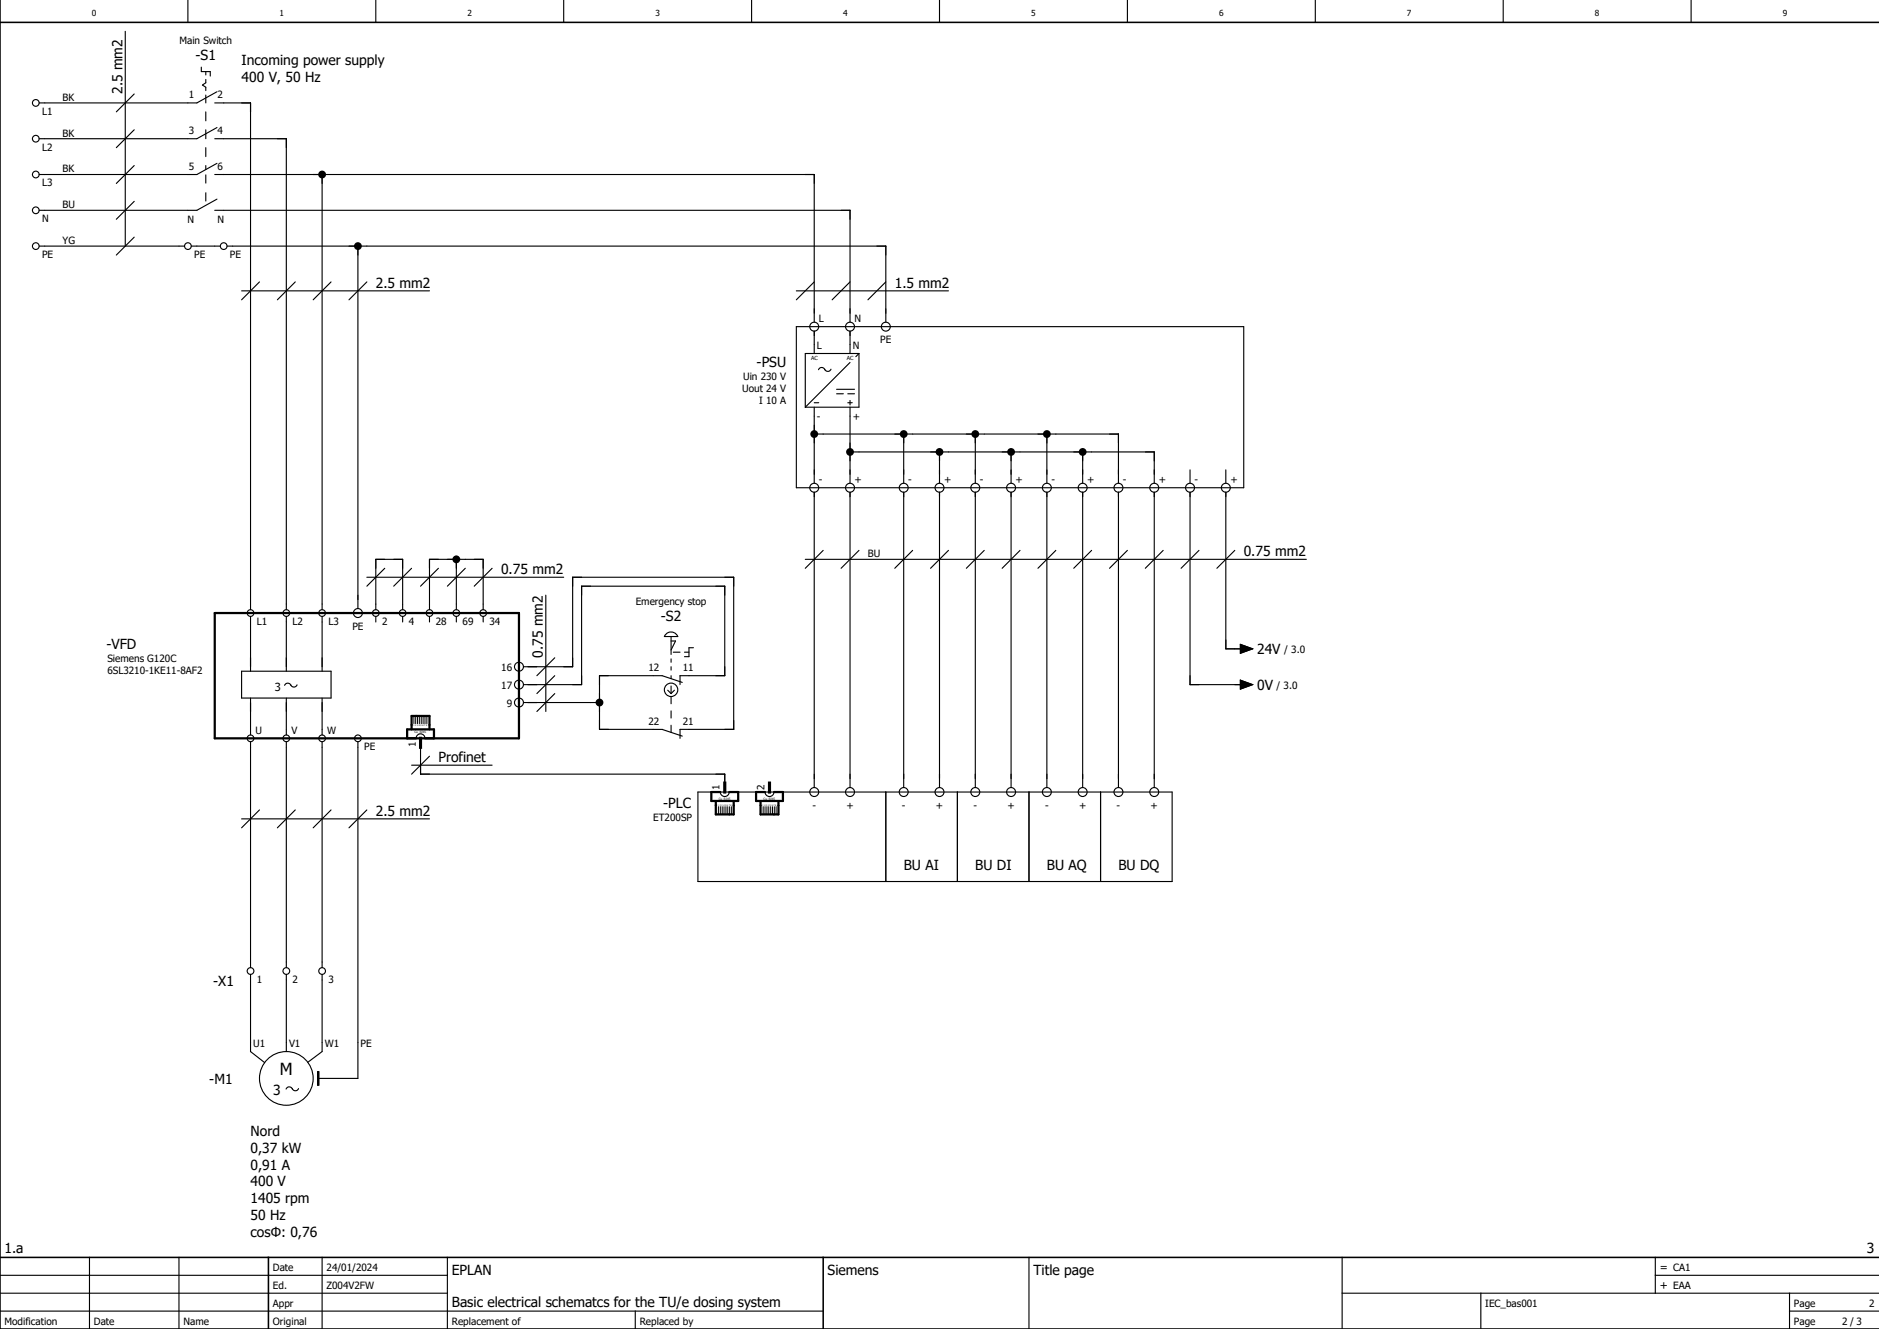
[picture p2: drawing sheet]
<svg xmlns="http://www.w3.org/2000/svg" width="420mm" height="297mm" viewBox="0 0 420 297" stroke-linecap="round" stroke-linejoin="round" font-family="sans-serif">
<g fill="none" stroke="#000" stroke-width=".25">
<path d="M28 7v48M42 0v5M45 15v1h2v1M46 16v.8M46 17.8v.7l-.7 .5 .7 .5v.8M84 0v5M126 0v5M168 0v5M210 0v5M252 0v5M294 0v5M336 0v5"/>
<path d="M378 0v5M30 37l-4 4M30 29l-4 4M30 21l-4 4M46 21.2v1.8M46 25v2M46 29v2M46 33v2M46 37v.9M48 23h8v113.3M48 31h16v105.3M48 39h134v33"/>
<path d="M48.5 20.5l-4.5 2.5h-35.2M48.5 28.5l-4.5 2.5h-35.2M48.5 36.5l-4.5 2.5h-35.2M72 39v97.3M8.8 55h32.4M30 45l-4 4M30 53l-4 4M42.7 55h6.5M48 47h142v25M48.5 44.5l-4.5 2.5h-35.2M50.7 55h147.3v17M80 55v81"/>
<path d="M54 65h42M58 63l-4 4M66 63l-4 4M74 63l-4 4M82 63l-4 4M178 65h34M178 73h100v36h-100zM182 74v5M182 63l-4 4M190 74v5M190 63l-4 4M192 79l-.7 .7"/>
<path d="M192 79v12h-12M192 79h-12v12M198 63l-4 4M182 91v17M182 97h68v11M182 90h1M183 82.6l.1-.2a.75 .75 0 0 1 1.3 .2M184.3 82.5a.75 .75 0 0 0 .7 .5 .75 .75 0 0 0 .7-.5M187 88h1.5M187 87h4M189.5 88h1.5M189.5 90h1"/>
<path d="M190 89.5v1M190 91v17M190 81l-10 10M202 97v11M218 97v11M234 97v11M182 110v66M190 110v66M190 101h68v7M202 110v66M210 101v7M210 110v66"/>
<path d="M218 110v66M226 101v7M226 110v66M234 110v66M242 101v7M242 110v66M250 110v66M258 110v66M266 110v43h12M266 105v3M274 110v35h4M274 105v3"/>
<path d="M56 137.8v12.2M64 137.8v12.2M72 137.8v12.2M82 129h44M84 136.3v-11.3h6v11.3M84 137.8v1.2M86 127l-4 4M90 137.8v1.2M92 127l-4 4M96 136.3v-11.3h12v11.3M96 137.8v1.2M98 127l-4 4"/>
<path d="M102 125v11.3M102 137.8v1.2M104 127l-4 4M108 137.8v1.2M110 127l-4 4M122 133v26M180 125h112M184 123l-4 4M192 123l-4 4M204 123l-4 4M212 123l-4 4M220 123l-4 4"/>
<path d="M228 123l-4 4M236 123l-4 4M244 123l-4 4M252 123l-4 4M260 123l-4 4M268 123l-4 4M276 123l-4 4M54 150h20v6h-20zM56 156v8.3M63.6 153.2l.1-.2a.75 .75 0 0 1 1.3 .2M64 156v8.3M65 153a.75 .75 0 0 0 .7 .5 .75 .75 0 0 0 .7-.5"/>
<path d="M72 156v8.3M117 153h13v-22h32v20h-10v2M117 157h17M117 149h11v-20h36v34h-12v2M124 147l-4 4M124 151l-4 4M124 155l-4 4M148.9 141.7a1.61 1.61 0 0 1 2.6 .6h-3zM149.3 154.2l.7 .8M150 143.3h1l-1 1.9M150 142.3v4M150 147.3v.7"/>
<path d="M150 149v.7M150 151v.7M150 153.3v1.7M150 155.7v1.6M150 158.9v1.6M150.5 145.8h1.5M150.8 154.2l-.8 .8M152.5 152.5l-4.5-1.5h-14v12h14l4.5 1.5M153 145.8h1M155 144.8h-1v1.9h-1M277.3 144l2.7 1-2.7 1zM277.3 152l2.7 1-2.7 1z"/>
<path d="M56 165.8v50.4M64 165.8v50.4M72 165.8v50.4M80 165.8v75.2h-9M92 171h18M93 165a1 1 0 0 1 1-1 1 1 0 0 1 1 1M94 167v6h68v2M96 169l-4 4M150 162.1v1.6M156 177h106v20h-106zM161 177a1 1 0 0 0 1 1 1 1 0 0 0 1-1M171 177a1 1 0 0 0 1 1 1 1 0 0 0 1-1"/>
<path d="M198 177v20M214 177v20M230 177v20M246 177v20M54 183h42M58 181l-4 4M66 181l-4 4M74 181l-4 4M82 181l-4 4M56 217.7v17.3l3.2 2.5M64 217.7v17.3M72 217.7v17.3l-3.2 2.4"/>
<path d="M71 239.5h.3v3h-.3zM63.9 243.4l.1-.2a.75 .75 0 0 1 1.4 .2M65.3 243.3a.75 .75 0 0 0 .7 .5 .75 .75 0 0 0 .7-.5M0 293h184M0 289h100M0 285h100M20 281v16M40 281v16M72 281v16M100 281v16M142 293v4M230 281v16"/>
<path d="M300 289h120M300 281v16M331 289v8M370 285h50M370 281v8M400 293h20M400 289v8"/>
<circle cx="8" cy="39" r=".75"/>
<circle cx="8" cy="31" r=".75"/>
<circle cx="8" cy="23" r=".75"/>
<circle cx="8" cy="47" r=".75"/>
<circle cx="8" cy="55" r=".75"/>
<circle cx="42" cy="55" r=".75"/>
<circle cx="50" cy="55" r=".75"/>
<circle cx="182" cy="73" r="1"/>
<circle cx="190" cy="73" r="1"/>
<circle cx="198" cy="73" r="1"/>
<circle cx="182" cy="109" r="1"/>
<circle cx="190" cy="109" r="1"/>
<circle cx="202" cy="109" r="1"/>
<circle cx="210" cy="109" r="1"/>
<circle cx="218" cy="109" r="1"/>
<circle cx="226" cy="109" r="1"/>
<circle cx="234" cy="109" r="1"/>
<circle cx="242" cy="109" r="1"/>
<circle cx="250" cy="109" r="1"/>
<circle cx="258" cy="109" r="1"/>
<circle cx="266" cy="109" r="1"/>
<circle cx="274" cy="109" r="1"/>
<circle cx="56" cy="137" r=".75"/>
<circle cx="64" cy="137" r=".75"/>
<circle cx="72" cy="137" r=".75"/>
<circle cx="80" cy="137" r="1"/>
<circle cx="84" cy="137" r=".75"/>
<circle cx="90" cy="137" r=".75"/>
<circle cx="96" cy="137" r=".75"/>
<circle cx="102" cy="137" r=".75"/>
<circle cx="108" cy="137" r=".75"/>
<circle cx="116" cy="153" r="1"/>
<circle cx="116" cy="157" r="1"/>
<circle cx="116" cy="149" r="1"/>
<circle cx="150" cy="154.2" r="1.5"/>
<circle cx="56" cy="165" r=".75"/>
<circle cx="64" cy="165" r=".75"/>
<circle cx="72" cy="165" r=".75"/>
<circle cx="80" cy="165" r=".75"/>
<circle cx="182" cy="177" r="1"/>
<circle cx="190" cy="177" r="1"/>
<circle cx="202" cy="177" r="1"/>
<circle cx="210" cy="177" r="1"/>
<circle cx="218" cy="177" r="1"/>
<circle cx="226" cy="177" r="1"/>
<circle cx="234" cy="177" r="1"/>
<circle cx="242" cy="177" r="1"/>
<circle cx="250" cy="177" r="1"/>
<circle cx="258" cy="177" r="1"/>
<circle cx="56" cy="217" r=".75"/>
<circle cx="64" cy="217" r=".75"/>
<circle cx="72" cy="217" r=".75"/>
<circle cx="64" cy="241" r="6"/>
</g>
<path d="M0 5h420M0 0v297h420M0 281h420M60 281v16M184 281v16" fill="none" stroke="#000" stroke-width=".35"/>
<path d="M48 137h68v28h-68zM91 165v-2h6v2M92 163v-3h4v3M160 179v3h4v-3M161 177h-2v2h6v-2h-2M170 179v3h4v-3M171 177h-2v2h6v-2h-2" fill="none" stroke="#000" stroke-width=".5"/>
<g fill="#000">
<circle cx="72" cy="39" r=".88"/>
<circle cx="80" cy="55" r=".88"/>
<circle cx="182" cy="97" r=".88"/>
<circle cx="202" cy="97" r=".88"/>
<circle cx="218" cy="97" r=".88"/>
<circle cx="234" cy="97" r=".87"/>
<circle cx="190" cy="101" r=".88"/>
<circle cx="210" cy="101" r=".88"/>
<circle cx="226" cy="101" r=".88"/>
<circle cx="242" cy="101" r=".88"/>
<circle cx="102" cy="125" r=".87"/>
<circle cx="134" cy="157" r=".88"/>
</g>
<path d="M46 39v8" fill="none" stroke="#000" stroke-width=".25" stroke-dasharray="2 2" stroke-linecap="butt"/>
<path d="M277.3 144l2.7 1-2.7 1zM277.3 152l2.7 1-2.7 1zM71 239.5h.3v3h-.3z" fill="#000" stroke="#000" stroke-width=".22"/>
<path d="M94 165v2M162 175v2M172 175v2" fill="none" stroke="#000" stroke-width=".7"/>
<g fill="none" stroke="#000" stroke-width=".22">
<path d="M92.5 160v1.7M92.9 160v1.7M93.3 160v1.7M93.7 160v1.7M94.2 160v1.7M94.6 160v1.7M95 160v1.7M95.4 160v1.7M160.6 180.3v1.7M161 180.3v1.7M161.4 180.3v1.7M161.8 180.3v1.7"/>
<path d="M162.3 180.3v1.7M162.7 180.3v1.7M163.1 180.3v1.7M163.5 180.3v1.7M170.6 180.3v1.7M171 180.3v1.7M171.4 180.3v1.7M171.8 180.3v1.7M172.3 180.3v1.7M172.7 180.3v1.7M173.1 180.3v1.7M173.5 180.3v1.7"/>
</g>
<text font-size="3.7" x="62.6" y="240.2">M</text>
<g font-size="3.1">
<text x="43.7" y="13.4">-S1</text>
<text x="54" y="14.6">Incoming power supply</text>
<text x="27.4" y="21" transform="rotate(-90 27.4 21)">2.5 mm2</text>
<text x="54" y="18.4">400 V, 50 Hz</text>
<text x="84" y="64.4">2.5 mm2</text>
<text x="200" y="64.4">1.5 mm2</text>
<text x="169.1" y="82.1">-PSU</text>
<text x="278" y="124.4">0.75 mm2</text>
<text x="112" y="128.4">0.75 mm2</text>
<text x="147.7" y="138.9">-S2</text>
<text x="23.8" y="144.9">-VFD</text>
<text x="121.4" y="147" transform="rotate(-90 121.4 147)">0.75 mm2</text>
<text x="281" y="146.2">24V</text>
<text x="281" y="154.2">0V</text>
<text x="98" y="170.4">Profinet</text>
<text x="84" y="182.4">2.5 mm2</text>
<text x="148.2" y="180.6">-PLC</text>
<text x="202" y="194.4">BU AI</text>
<text x="218" y="194.4">BU DI</text>
<text x="234" y="194.4">BU AQ</text>
<text x="250" y="194.4">BU DQ</text>
<text x="47.7" y="220.3">-X1</text>
<text x="46.8" y="242.2">-M1</text>
<text x="61" y="244.7">3</text>
<text x="56" y="253.9">Nord</text>
<text x="56" y="257.6">0,37 kW</text>
<text x="56" y="261.4">0,91 A</text>
<text x="56" y="265.1">400 V</text>
<text x="56" y="268.9">1405 rpm</text>
<text x="56" y="272.6">50 Hz</text>
<text x="1" y="280">1.a</text>
<text x="56" y="276.4">cosΦ: 0,76</text>
<text x="417.3" y="280">3</text>
<text x="101" y="285">EPLAN</text>
<text x="185" y="285">Siemens</text>
<text x="231" y="285">Title page</text>
<text x="101" y="292">Basic electrical schematcs for the TU/e dosing system</text>
</g>
<g font-size="2.5">
<text x="61.4" y="154.3">3</text>
<text x="371" y="284">= CA1</text>
<text x="371" y="288">+ EAA</text>
</g>
<g font-size="2.2">
<text x="40.1" y="9.8">Main Switch</text>
<text x="14" y="22.5">BK</text>
<text x="42.2" y="21.9">1</text>
<text x="48.6" y="21.9">2</text>
<text x="9.4" y="25.6">L1</text>
<text x="42.2" y="29.9">3</text>
<text x="48.6" y="29.9">4</text>
<text x="9.4" y="33.6">L2</text>
<text x="14" y="30.5">BK</text>
<text x="9.4" y="41.6">L3</text>
<text x="14" y="38.5">BK</text>
<text x="42.2" y="37.9">5</text>
<text x="48.6" y="37.9">6</text>
<text x="14" y="46.5">BU</text>
<text x="9.4" y="49.6">N</text>
<text x="41.9" y="49.8">N</text>
<text x="48.6" y="49.8">N</text>
<text x="9.4" y="57.6">PE</text>
<text x="14" y="54.5">YG</text>
<text x="43.4" y="57.6">PE</text>
<text x="51.4" y="57.6">PE</text>
<text x="183" y="71.9">L</text>
<text x="191" y="71.9">N</text>
<text x="182.6" y="77.9">L</text>
<text x="190.6" y="77.9">N</text>
<text x="196.8" y="76.7">PE</text>
<text x="165.9" y="87.7">Uout 24 V</text>
<text x="166.1" y="85">Uin 230 V</text>
<text x="169.7" y="90.4">I 10 A</text>
<text x="182.6" y="93.8">-</text>
<text x="190.6" y="93.8">+</text>
<text x="183" y="107.9">-</text>
<text x="191" y="107.9">+</text>
<text x="203" y="107.9">-</text>
<text x="211" y="107.9">+</text>
<text x="219" y="107.9">-</text>
<text x="227" y="107.9">+</text>
<text x="235" y="107.9">-</text>
<text x="243" y="107.9">+</text>
<text x="251" y="107.9">-</text>
<text x="259" y="107.9">+</text>
<text x="267" y="107.9">-</text>
<text x="275" y="107.9">+</text>
<text x="194" y="124.5">BU</text>
<text x="142.1" y="135.3">Emergency stop</text>
<text x="57.4" y="139.6">L1</text>
<text x="65.4" y="139.6">L2</text>
<text x="73.4" y="139.6">L3</text>
<text x="78.8" y="140.7">PE</text>
<text x="85.4" y="139.6">2</text>
<text x="91.4" y="139.6">4</text>
<text x="97.4" y="139.6">28</text>
<text x="103.4" y="139.6">69</text>
<text x="109.4" y="139.6">34</text>
<text x="24" y="147.8">Siemens G120C</text>
<text x="112.1" y="149.9">16</text>
<text x="145" y="149.9">12</text>
<text x="152.6" y="149.9">11</text>
<text x="287" y="145.9">/ 3.0</text>
<text x="24" y="150.5">6SL3210-1KE11-8AF2</text>
<text x="112.1" y="153.9">17</text>
<text x="285.3" y="153.9">/ 3.0</text>
<text x="113.3" y="157.9">9</text>
<text x="145" y="161.9">22</text>
<text x="152.6" y="161.9">21</text>
<text x="57.1" y="164.1">U</text>
<text x="65.1" y="164.1">V</text>
<text x="73.1" y="164.1">W</text>
<text x="81.4" y="167.6">PE</text>
<text x="92.9" y="166.9" transform="rotate(-90 92.9 166.9)">1</text>
<text x="160.8" y="176.6" transform="rotate(-90 160.8 176.6)">1</text>
<text x="170.8" y="176.6" transform="rotate(-90 170.8 176.6)">2</text>
<text x="146" y="183.5">ET200SP</text>
<text x="181.6" y="180.7">-</text>
<text x="189.2" y="180.7">+</text>
<text x="201.6" y="180.7">-</text>
<text x="209.2" y="180.7">+</text>
<text x="217.6" y="180.7">-</text>
<text x="225.2" y="180.7">+</text>
<text x="233.6" y="180.7">-</text>
<text x="241.2" y="180.7">+</text>
<text x="249.6" y="180.7">-</text>
<text x="257.2" y="180.7">+</text>
<text x="57.4" y="219.6">1</text>
<text x="65.4" y="219.6">2</text>
<text x="73.4" y="219.6">3</text>
<text x="56.6" y="233.9">U1</text>
<text x="64.6" y="233.9">V1</text>
<text x="72.6" y="233.9">W1</text>
<text x="80.6" y="233.9">PE</text>
<text x="61" y="284">Date</text>
<text x="73" y="284">24/01/2024</text>
<text x="61" y="288">Ed.</text>
<text x="61" y="292">Appr</text>
<text x="73" y="288">Z004V2FW</text>
<text x="332" y="292">IEC_bas001</text>
<text x="401" y="292">Page</text>
<text x="417.8" y="292">2</text>
<text x="1" y="296">Modification</text>
<text x="21" y="296">Date</text>
<text x="41" y="296">Name</text>
<text x="61" y="296">Original</text>
<text x="101" y="296">Replacement of</text>
<text x="143" y="296">Replaced by</text>
<text x="401" y="296">Page</text>
<text x="411.8" y="296">2 / 3</text>
</g>
<g font-size="1.9">
<text x="20.5" y="3.6">0</text>
<text x="62.5" y="3.6">1</text>
<text x="104.5" y="3.6">2</text>
<text x="146.5" y="3.6">3</text>
<text x="188.5" y="3.6">4</text>
<text x="230.5" y="3.6">5</text>
<text x="272.5" y="3.6">6</text>
<text x="314.5" y="3.6">7</text>
<text x="356.5" y="3.6">8</text>
<text x="398.5" y="3.6">9</text>
</g>
<g font-size="1.2">
<text x="181.3" y="80.5">AC</text>
<text x="189.3" y="80.5">AC</text>
</g>
<g font-size=".7">
<text x="92.6" y="163.7">Cu_RJ45</text>
<text x="160.7" y="178.7">Cu_RJ45</text>
<text x="170.7" y="178.7">Cu_RJ45</text>
</g>
<g font-size=".5">
<text x="92.4" y="162.2">1 2 3 4 5 6 7 8</text>
<text x="160.5" y="180.1">1 2 3 4 5 6 7 8</text>
<text x="170.5" y="180.1">1 2 3 4 5 6 7 8</text>
</g>
</svg>
